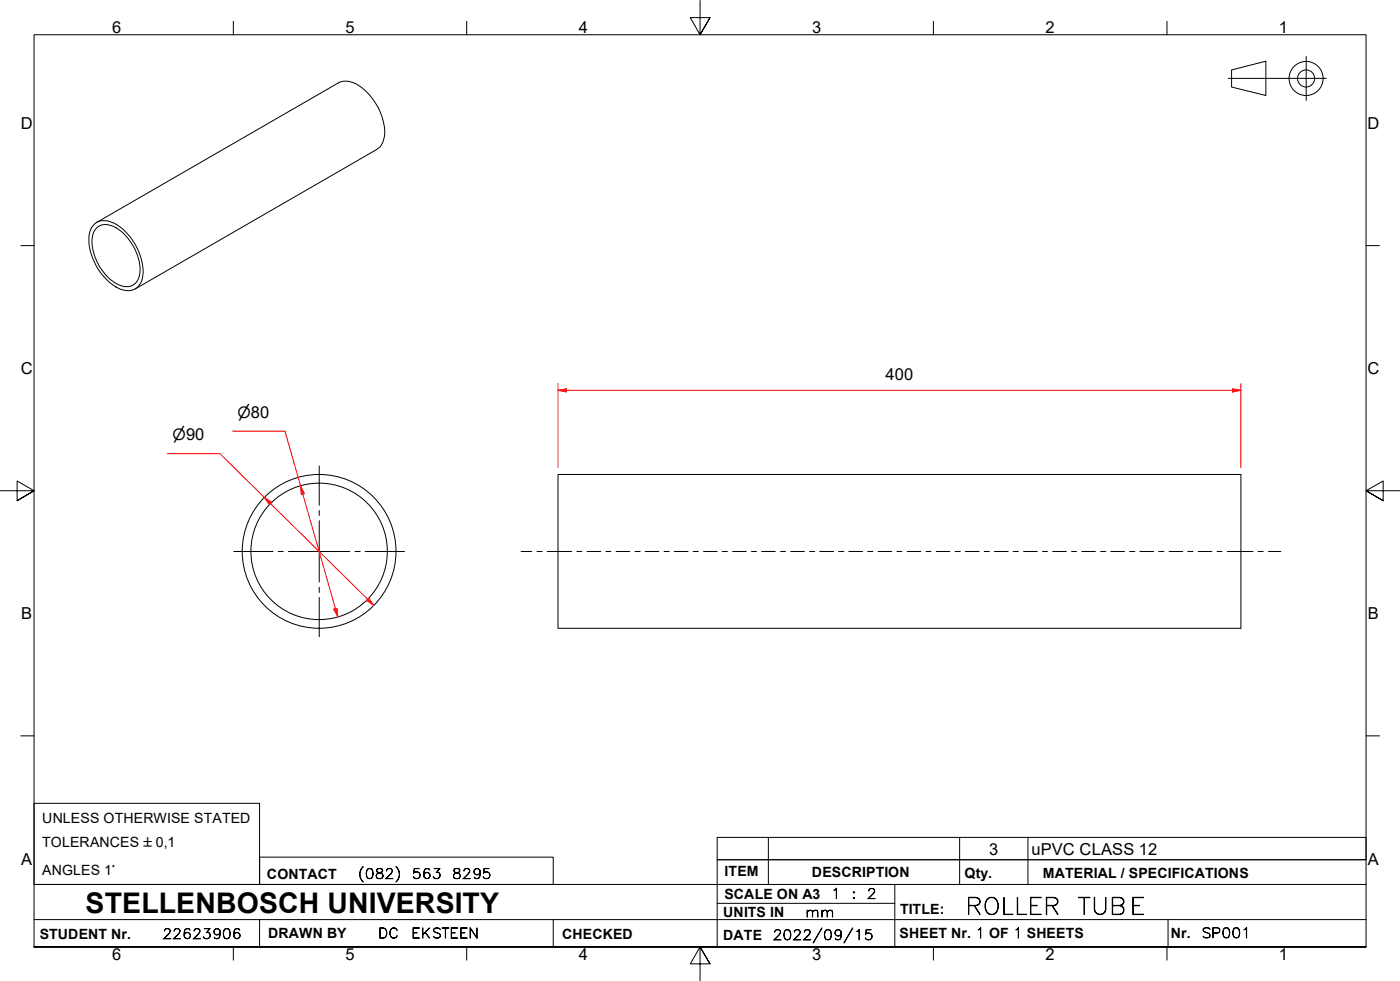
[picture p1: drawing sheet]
<svg xmlns="http://www.w3.org/2000/svg" width="410mm" height="287mm" viewBox="0 0 410 287" stroke-linecap="round" stroke-linejoin="round" font-family="sans-serif">
<!-- layer: Visible Edges(ISO) -->
<g fill="none" stroke="#000" stroke-width=".29">
<path d="M27.7 65.5a5.6 5.6 0 0 1 6.7 .4 17.1 17.1 0 0 1 7.4 14.9 4.5 4.5 0 0 1-7.1 3.6 16.8 16.8 0 0 1-8.5-16l.4-1.4zM28.3 65.1l70.8-40.8a6.2 6.2 0 0 1 6.7 1.2 17.3 17.3 0 0 1 6.8 14.3l-1 2.7-1.3 1.3-70.7 40.8M28.4 66.6a5 5 0 0 1 6.3 .5 15.1 15.1 0 0 1 6.3 12.8 4 4 0 0 1-6 3.6 14.6 14.6 0 0 1-7.9-14.1 4.3 4.3 0 0 1 1.3-2.8zM163.4 138.9h199.9v45h-199.9z"/>
<circle cx="93.4" cy="161.4" r="20"/>
<circle cx="93.4" cy="161.4" r="22.5"/>
</g>
<!-- layer: Symbols(ISO) -->
<path d="M210 245.1h190v6.6h-190zM225 245.1v6.6M281 245.1v6.6M301 245.1v6.6" fill="none" stroke="#000" stroke-width=".29"/>
<!-- layer: Border_0 -->
<g fill="none" stroke="#000" stroke-width=".29">
<path d="M68.3 6.2v4M136.7 6.2v4M205 .1v10.1l-2.9-5h5.8l-2.9 5 2.9-5M273.3 6.2v4M341.7 6.2v4M6.1 71.9h3.9M400 71.9h3.9M0 143.7h10l-5-2.9v5.8l5-2.9-5 2.9M410 143.7h-10l5-2.9v5.8l-5-2.9 5 2.9M6.1 215.4h3.9M400 215.4h3.9M10 277.2v-267h390v267h-390h390"/>
<path d="M68.3 277.2v3.9M136.7 277.2v3.9M273.3 277.2v3.9M341.7 277.2v3.9M207.9 282.1l-2.9-4.9 2.9 4.9h-5.8l2.9-4.9v10"/>
</g>
<!-- layer: Sketch Geometry(ISO) -->
<g fill="none" stroke="#000" stroke-width=".29">
<path d="M382.5 16.5v12.9M359.7 22.9h28.7M360.6 20.5l10-2.6v10.1l-10-2.5zM10 235.2h66v23.7h-66zM10 258.9h390M76 250.9h86v8h-86zM225 251.7v7.2M262 258.9v18.3M281 251.7v7.2M301 251.7v7.2M400 251.7h-190v25.5M10 277.2h390"/>
<path d="M10 269.2h390M76 269.2v8M162 269.2v8M210 264.4h52M342 269.2v8"/>
<circle cx="382.4" cy="23" r="5"/>
<circle cx="382.4" cy="23" r="2.51"/>
</g>
<!-- layer: Center Mark(ISO) -->
<path d="M93.5 136.4v11.5M93.5 149.4v1.5M93.5 152.4v18M68.5 161.4h11.4M81.5 161.4h1.4M84.5 161.4h17.9M93.5 171.9v1.5M93.5 174.9v11.5M103.9 161.4h1.6M106.9 161.4h11.5" fill="none" stroke="#000" stroke-width=".29"/>
<!-- layer: Centerline(ISO) -->
<g fill="none" stroke="#000" stroke-width=".29">
<path d="M152.6 161.4h3.1M157.2 161.4h1.5M160.2 161.4h7.2M168.9 161.4h1.5M171.9 161.4h4M177.4 161.4h1.5M180.4 161.4h4M185.9 161.4h1.6M188.9 161.4h4M194.4 161.4h1.6M197.4 161.4h4.1M202.9 161.4h1.6"/>
<path d="M206 161.4h4M211.5 161.4h1.5M214.5 161.4h4M220 161.4h1.5M223 161.4h4M228.5 161.4h1.5M231.5 161.4h4M237 161.4h1.6M240 161.4h4.1M245.6 161.4h1.5M248.5 161.4h4.1M254.1 161.4h1.5"/>
<path d="M257.1 161.4h4M262.6 161.4h1.5M265.6 161.4h4M271.1 161.4h1.5M274.1 161.4h4M279.7 161.4h1.5M282.6 161.4h4.1M288.2 161.4h1.5M291.1 161.4h4.1M296.7 161.4h1.5M299.7 161.4h4M305.2 161.4h1.5"/>
<path d="M308.2 161.4h4M313.8 161.4h1.4M316.7 161.4h4M322.3 161.4h1.5M325.2 161.4h4M330.8 161.4h1.5M333.8 161.4h4M339.3 161.4h1.5M342.3 161.4h4M347.8 161.4h1.5M350.8 161.4h4M356.4 161.4h1.4"/>
<path d="M359.3 161.4h7.6M368.4 161.4h1.5M371.4 161.4h3.6"/>
</g>
<!-- layer: Dimensions(ISO) -->
<path d="M163.4 114.3h2.5" fill="none" stroke="#f00" stroke-width=".29"/>
<path d="M163.4 114.3l2.5-.5v1z" fill-rule="evenodd" fill="#f00"/>
<path d="M163.4 114.3l2.5-.5v1zM360.9 114.3h2.4" fill="none" stroke="#f00" stroke-width=".29"/>
<path d="M360.9 113.8l2.4 .5-2.4 .5z" fill-rule="evenodd" fill="#f00"/>
<path d="M163.4 112.3v24.6M165.9 114.3h195M360.9 113.8l2.4 .5-2.4 .5zM363.3 112.3v24.6M77.4 145.6l1.8 1.8" fill="none" stroke="#f00" stroke-width=".29"/>
<path d="M77.4 145.6l2.2 1.4-.7 .7z" fill-rule="evenodd" fill="#f00"/>
<path d="M77.4 145.6l2.2 1.4-.7 .7zM107.7 175.5l1.8 1.7" fill="none" stroke="#f00" stroke-width=".29"/>
<path d="M108 175.1l1.5 2.1-2.2-1.4z" fill-rule="evenodd" fill="#f00"/>
<path d="M49 132.8h15.4l13 12.8M79.2 147.4l28.5 28.1M88 142.3l.6 2.3M108 175.1l1.5 2.1-2.2-1.4z" fill="none" stroke="#f00" stroke-width=".29"/>
<path d="M88 142.3l1.2 2.2-1 .3z" fill-rule="evenodd" fill="#f00"/>
<path d="M88 142.3l1.2 2.2-1 .3zM98.2 178.2l.7 2.4" fill="none" stroke="#f00" stroke-width=".29"/>
<path d="M97.7 178.3l1-.2 .2 2.5z" fill-rule="evenodd" fill="#f00"/>
<path d="M68.1 126.2h15.3l4.6 16.1M88.6 144.6l9.6 33.6M97.7 178.3l1-.2 .2 2.5z" fill="none" stroke="#f00" stroke-width=".29"/>
<text font-size="8.3" x="25.1" y="267.2">STELLENBOSCH UNIVERSITY</text>
<g font-size="6.7">
<text x="282.6" y="267.7">ROLLER</text>
<text x="315.5" y="267.7">TUBE</text>
</g>
<g font-size="4.8">
<text x="32.8" y="9.7">6</text>
<text x="101.2" y="9.7">5</text>
<text x="169.5" y="9.7">4</text>
<text x="237.8" y="9.7">3</text>
<text x="306.1" y="9.7">2</text>
<text x="374.5" y="9.7">1</text>
<text x="6.1" y="37.8">D</text>
<text x="400.4" y="37.8">D</text>
<text x="6.1" y="109.6">C</text>
<text x="259.3" y="111.2">400</text>
<text x="400.4" y="109.6">C</text>
<text x="6.2" y="181.3">B</text>
<text x="400.5" y="181.3">B</text>
<text x="289.6" y="250.1">3</text>
<text x="302" y="250.2">uPVC CLASS 12</text>
<text x="6.2" y="253.1">A</text>
<text x="400.5" y="253.1">A</text>
<text x="32.8" y="281.1">6</text>
<text x="101.2" y="281.1">5</text>
<text x="169.5" y="281.1">4</text>
<text x="237.8" y="281.1">3</text>
<text x="306.1" y="281.1">2</text>
<text x="374.5" y="281.1">1</text>
</g>
<g font-size="4.6">
<text x="69.5" y="122.3">⌀80</text>
<text x="50.5" y="128.9">⌀90</text>
</g>
<g font-size="4.1">
<text x="12.4" y="240.9">UNLESS OTHERWISE STATED</text>
<text x="12.4" y="247.9">TOLERANCES ±0,1</text>
<text x="12.4" y="256">ANGLES 1°</text>
<text x="78.2" y="257.2">CONTACT</text>
<text x="212.2" y="256.5">ITEM</text>
<text x="237.7" y="256.7">DESCRIPTION</text>
<text x="282.4" y="256.9">Qty.</text>
<text x="305.4" y="256.9">MATERIAL / SPECIFICATIONS</text>
<text x="212.1" y="263">SCALE ON A3</text>
<text x="211.8" y="268.4">UNITS IN</text>
<text x="263.5" y="267.7">TITLE:</text>
<text x="11.6" y="274.8">STUDENT Nr.</text>
<text x="78.5" y="274.6">DRAWN BY</text>
<text x="164.6" y="274.8">CHECKED</text>
<text x="211.8" y="275.1">DATE</text>
<text x="263.4" y="274.6">SHEET Nr. 1 OF 1 SHEETS</text>
<text x="342.8" y="274.5">Nr.</text>
</g>
<g font-size="4">
<text x="104.8" y="257.2">(082)</text>
<text x="120.6" y="257.2">563</text>
<text x="132.3" y="257.2">8295</text>
<text x="243.3" y="263">1</text>
<text x="249.3" y="263">:</text>
<text x="253.8" y="263">2</text>
<text x="235.8" y="268.4">mm</text>
<text x="47.6" y="274.8">22623906</text>
<text x="110.7" y="274.6">DC</text>
<text x="120.4" y="274.6">EKSTEEN</text>
<text x="226.3" y="275.1">2022/09/15</text>
<text x="351.7" y="274.5">SP001</text>
</g>
</svg>
